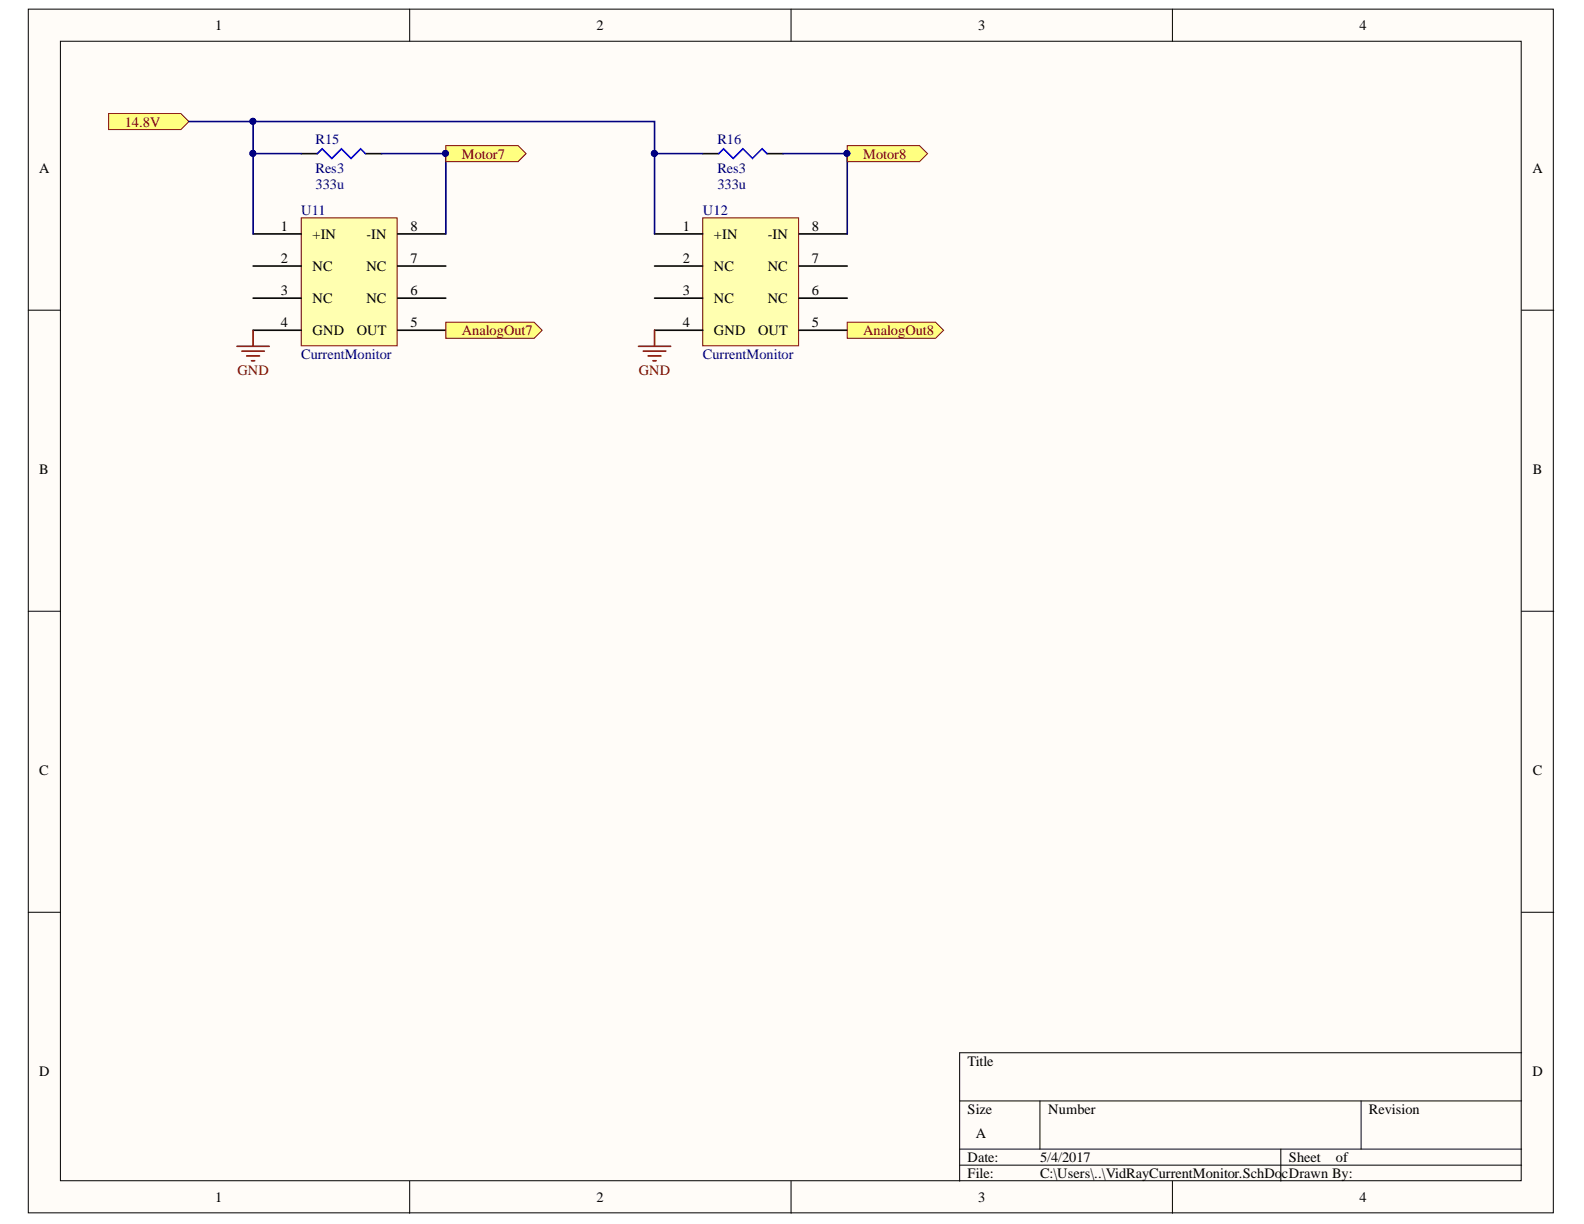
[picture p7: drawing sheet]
<svg xmlns="http://www.w3.org/2000/svg" width="279mm" height="216mm" viewBox="0 0 279 216" stroke-linecap="round" stroke-linejoin="round" font-family="sans-serif">
<g fill="#fffcf8" stroke="#000" stroke-width=".18">
<path d="M5 1.6h269v212.3h-269z"/>
<path d="M10.7 7.3h257.6v201h-257.6z"/>
</g>
<g fill="none" stroke="#000" stroke-width=".18">
<path d="M72.3 1.6v5.7M139.5 1.6v5.7M206.8 1.6v5.7M5 54.7h5.7M268.4 54.7h5.7M5 107.8h5.7M268.4 107.8h5.7M5 160.9h5.7M268.4 160.9h5.7M169.3 194.2h99.1M183.4 194.2v8.5M240.1 194.2v8.5"/>
<path d="M268.4 185.7h-99.1v22.7M72.3 208.4v5.6M139.5 208.4v5.6M169.3 202.7h99.1M169.3 205.5h99.1M206.8 208.4v5.6M225.9 202.7v5.7"/>
</g>
<path d="M53.1 38.4h17v22.6h-17z" fill="#ffffb0" stroke="#800000" stroke-width=".18"/>
<path d="M53.1 27.1h2.9M64.5 27.1h2.8M44.6 41.3h8.5M44.6 46.9h8.5M44.6 52.6h8.5M44.6 58.3h8.5M70.1 41.3h8.5M70.1 46.9h8.5M70.1 52.6h8.5M70.1 58.3h8.5" fill="none" stroke="#000" stroke-width=".28"/>
<path d="M56 27.1l.8-.8 1.7 1.7 1.7-1.7 1.7 1.7 1.7-1.7 .9 .8" fill="none" stroke="#00f" stroke-width=".28"/>
<path d="M44.6 58.3v2.8M41.8 61.1h5.7M42.7 61.9h3.9M43.5 62.8h2.3M44.4 63.6h.5" fill="none" stroke="#800000" stroke-width=".28"/>
<path d="M78.6 56.8h15.6l1.4 1.5-1.4 1.4h-15.6z" fill-rule="evenodd" fill="#ffff80" stroke="#800000" stroke-width=".18"/>
<path d="M124 38.4h16.9v22.6h-16.9z" fill="#ffffb0" stroke="#800000" stroke-width=".18"/>
<path d="M124 27.1h2.8M135.3 27.1h2.8M115.5 41.3h8.5M115.5 46.9h8.5M115.5 52.6h8.5M115.5 58.3h8.5M140.9 41.3h8.5M140.9 46.9h8.5M140.9 52.6h8.5M140.9 58.3h8.5" fill="none" stroke="#000" stroke-width=".28"/>
<path d="M126.8 27.1l.8-.8 1.7 1.7 1.7-1.7 1.7 1.7 1.7-1.7 .9 .8" fill="none" stroke="#00f" stroke-width=".28"/>
<path d="M115.5 58.3v2.8M112.6 61.1h5.7M113.5 61.9h3.9M114.3 62.8h2.3M115.2 63.6h.5" fill="none" stroke="#800000" stroke-width=".28"/>
<path d="M149.4 56.8h15.6l1.4 1.5-1.4 1.4h-15.6z" fill-rule="evenodd" fill="#ffff80" stroke="#800000" stroke-width=".18"/>
<path d="M53.1 27.1h-8.5v14.2M67.3 27.1h11.3v14.2M124 27.1h-8.5v14.2M138.1 27.1h11.3v14.2" fill="none" stroke="#000080" stroke-width=".28"/>
<g fill="#000080" stroke="#000080" stroke-width=".18">
<circle cx="44.6" cy="27.1" r=".52"/>
<circle cx="78.6" cy="27.1" r=".52"/>
<circle cx="115.4" cy="27.1" r=".52"/>
<circle cx="149.4" cy="27.1" r=".52"/>
</g>
<path d="M78.6 25.7h12.8l1.4 1.4-1.4 1.4h-12.8z" fill-rule="evenodd" fill="#ffff80" stroke="#800000" stroke-width=".18"/>
<circle cx="78.6" cy="27.1" r=".52" fill="#000080" stroke="#000080" stroke-width=".18"/>
<path d="M149.4 25.7h12.8l1.4 1.4-1.4 1.4h-12.8z" fill-rule="evenodd" fill="#ffff80" stroke="#800000" stroke-width=".18"/>
<circle cx="149.4" cy="27.1" r=".52" fill="#000080" stroke="#000080" stroke-width=".18"/>
<path d="M19.2 20h12.7l1.4 1.4-1.4 1.5h-12.7z" fill-rule="evenodd" fill="#ffff80" stroke="#800000" stroke-width=".18"/>
<path d="M33.3 21.4h11.3v5.7M44.6 21.4h70.9v5.7" fill="none" stroke="#000080" stroke-width=".28"/>
<g fill="#000080" stroke="#000080" stroke-width=".18">
<circle cx="44.6" cy="21.4" r=".52"/>
<circle cx="44.6" cy="27.1" r=".52"/>
<circle cx="115.4" cy="27.1" r=".52"/>
</g>
<g font-size="2.5">
<text x="38" y="5.3">1</text>
<text x="105.2" y="5.3">2</text>
<text x="172.5" y="5.3">3</text>
<text x="239.8" y="5.3">4</text>
<text x="6.9" y="30.4">A</text>
<text x="270.3" y="30.4">A</text>
<text x="49.6" y="40.7">1</text>
<text x="72.4" y="40.7">8</text>
<text x="120.4" y="40.7">1</text>
<text x="143.2" y="40.7">8</text>
<text x="49.6" y="46.3">2</text>
<text x="55.1" y="42.1">+IN</text>
<text x="55.1" y="47.8">NC</text>
<text x="64.6" y="47.8">NC</text>
<text x="64.6" y="42.1">-IN</text>
<text x="72.4" y="46.3">7</text>
<text x="120.4" y="46.3">2</text>
<text x="125.9" y="42.1">+IN</text>
<text x="125.9" y="47.8">NC</text>
<text x="135.4" y="47.8">NC</text>
<text x="135.4" y="42.1">-IN</text>
<text x="143.2" y="46.3">7</text>
<text x="49.6" y="52">3</text>
<text x="55.1" y="53.4">NC</text>
<text x="64.6" y="53.4">NC</text>
<text x="72.4" y="52">6</text>
<text x="120.4" y="52">3</text>
<text x="125.9" y="53.4">NC</text>
<text x="135.4" y="53.4">NC</text>
<text x="143.2" y="52">6</text>
<text x="49.6" y="57.7">4</text>
<text x="55.1" y="59.1">GND</text>
<text x="62.9" y="59.1">OUT</text>
<text x="72.4" y="57.7">5</text>
<text x="120.4" y="57.7">4</text>
<text x="125.9" y="59.1">GND</text>
<text x="133.7" y="59.1">OUT</text>
<text x="143.2" y="57.7">5</text>
<text x="6.9" y="83.5">B</text>
<text x="270.4" y="83.5">B</text>
<text x="6.9" y="136.6">C</text>
<text x="270.4" y="136.6">C</text>
<text x="6.9" y="189.7">D</text>
<text x="170.7" y="188">Title</text>
<text x="270.3" y="189.7">D</text>
<text x="170.7" y="196.5">Size</text>
<text x="184.9" y="196.5">Number</text>
<text x="241.5" y="196.5">Revision</text>
<text x="172.1" y="200.7">A</text>
<text x="170.7" y="205">Date:</text>
<text x="170.7" y="207.8">File:</text>
<text x="183.5" y="205">5/4/2017</text>
<text x="183.5" y="207.8">C:\Users\..\VidRayCurrentMonitor.SchDocDrawn By:</text>
<text x="227.3" y="205">Sheet</text>
<text x="235.6" y="205">of</text>
<text x="38" y="212.1">1</text>
<text x="105.2" y="212.1">2</text>
<text x="172.5" y="212.1">3</text>
<text x="239.8" y="212.1">4</text>
</g>
<g font-size="2.5" fill="#800000">
<text x="22" y="22.3">14.8V</text>
<text x="81.4" y="28">Motor7</text>
<text x="152.2" y="28">Motor8</text>
<text x="81.4" y="59.1">AnalogOut7</text>
<text x="152.2" y="59.1">AnalogOut8</text>
<text x="41.9" y="66.2">GND</text>
<text x="112.7" y="66.2">GND</text>
</g>
<g font-size="2.5" fill="#000080">
<text x="55.7" y="25.4">R15</text>
<text x="126.5" y="25.4">R16</text>
<text x="55.7" y="33.3">333u</text>
<text x="55.7" y="30.5">Res3</text>
<text x="126.5" y="33.3">333u</text>
<text x="126.5" y="30.5">Res3</text>
<text x="53.1" y="37.9">U11</text>
<text x="124" y="37.9">U12</text>
<text x="53.1" y="63.3">CurrentMonitor</text>
<text x="124" y="63.3">CurrentMonitor</text>
</g>
</svg>
